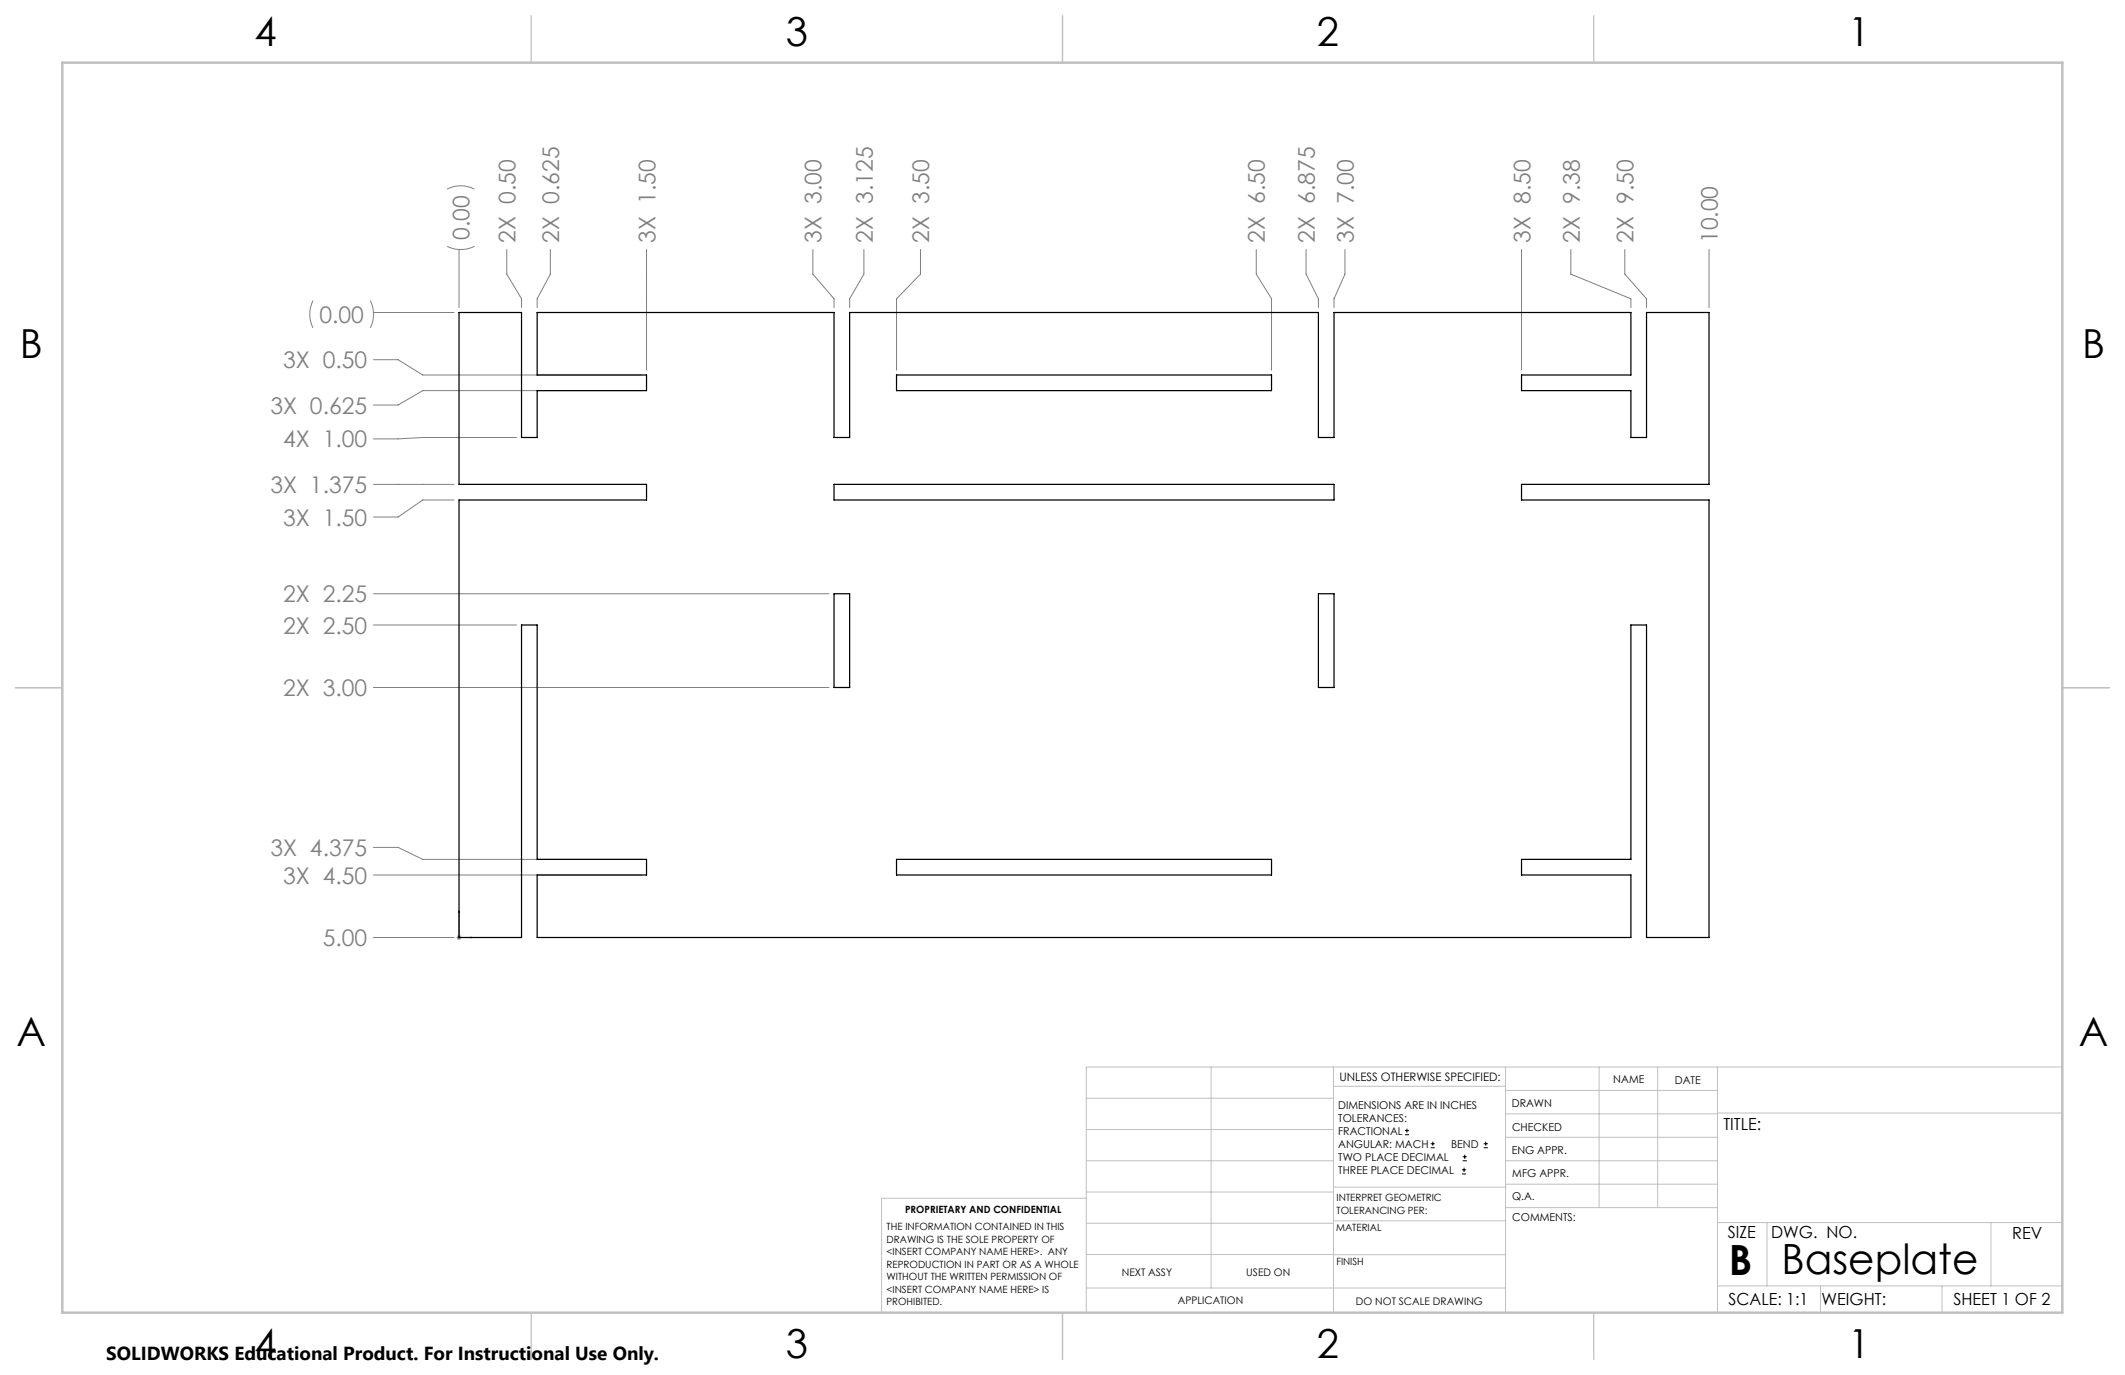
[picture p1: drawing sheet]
<svg xmlns="http://www.w3.org/2000/svg" width="432mm" height="279mm" viewBox="0 0 432 279" stroke-linecap="round" stroke-linejoin="round" font-family="sans-serif">
<g fill="none" stroke="#000" stroke-width=".2">
<path d="M285.5 230.6h.8M285.5 229.7h.8M285.9 229.3v.9M290.7 233.2h.8M290.7 232.4h.8M291.1 232v.8M297.1 238.5h.8M297.1 237.7h.8M297.2 235.9h.9M297.2 235.1h.9M297.5 237.3v.8M297.6 234.6v.9"/>
<path d="M301.5 233.2h.8M301.5 232.4h.8M301.9 232v.8"/>
</g>
<g fill="none" stroke="#808080" stroke-width=".2">
<path d="M90.8 38.4a6.1 6.1 0 0 1 5.6 0M90.8 50.1a6.4 6.4 0 0 0 5.6 0M93.3 50.7v11.8M103 50.7v5l3 5v1.8M111.8 50.7v5l-2.7 5v1.8M131.4 50.7v24.5M165.2 50.7v5l4.3 5v1.8M175.5 50.7v5l-2.9 5v1.8M187 50.7v5l-4.8 5v14.5M255.3 50.7v5l3.1 5v14.5M265.4 50.7v5l2.5 5v1.8M273.3 50.7v5l-2.2 5v1.8"/>
<path d="M309.2 50.7v24.5M319.2 50.7v5l12.2 5v1.8M330.2 50.7v5l4.4 5v1.8M347.3 50.7v11.8M63.6 61.1a6.1 6.1 0 0 0 0 5.5M75.2 61.1a6.4 6.4 0 0 1 0 5.5M75.9 63.5h16.4M75.9 73.1h5l5 3.1h44.5M130.4 79.4h-44.5l-5 2.9h-5M75.9 98.4h16.4M105 88.9h-19.1l-5 .3h-5M92.3 101.6h-6.4l-5 3.5h-5"/>
<path d="M75.9 127h29.1M75.9 120.6h92.6M75.9 139.7h92.6M75.9 172.2h5l5 2.4h44.5M75.9 177.8h54.5M75.9 190.5h16.4M92.8 190.5h1M92.9 190.1l.7 .8M93.3 190v1M93.6 190.1l-.7 .8"/>
</g>
<path d="M93.3 185.1v5.4h2.7M93.3 185.1v.2h-.1zM95.7 190.4l.3 .1-.3 .1z" fill="none" stroke="#00f" stroke-width=".2"/>
<g fill="none" stroke="#c0c0c0" stroke-width=".2">
<path d="M246.1 216.8v44.9M271 216.8v49.9M305.9 216.8v49.9M324.9 216.8v28.6M336.8 216.8v28.6M349 216.8v49.9M419.1 216.8h-198.4v49.9M220.7 235.9h50.3M220.7 229.5h50.3M220.7 223.2h50.3M271 220.7h34.9M305.9 231.1h43.1"/>
<path d="M305.9 226.3h43.1M305.9 221.6h43.1M305.9 235.9h43.1M349 226.2h70.1M220.7 248.6h50.3M220.7 242.2h50.3M220.7 254.9h50.3M220.7 243.5h-41.6v23.2M271 255h34.9M271 248.1h35M271 241.2h35M305.9 240.6h43.1"/>
<path d="M306 245.4h43M349 248.4h70.1M359.1 248.4v12.9M404.6 248.4v12.9M220.7 261.7h85.2M349 261.3h70.1M369.9 261.3v5.4M394.6 261.3v5.4"/>
</g>
<path d="M108 3.2v9.5M215.9 3.2v9.5M323.8 3.2v9.5M3.1 139.7h9.6M419.1 139.7h9.5M108 266.7v9.6M215.9 266.7v9.6M323.8 266.7v9.6" fill="none" stroke="#c0c0c0" stroke-width=".25"/>
<path d="M12.7 12.7h406.4v254h-406.4z" fill="none" stroke="#c0c0c0" stroke-width=".5"/>
<path d="M95.7 190.4l.3 .1-.3 .1zM93.3 185.1v.2h-.1z" fill="#00f"/>
<path d="M93.3 63.5h12.7v25.4h3.1v-9.5h22.3v-3.2h-22.3v-12.7h60.4v25.4h3.1v-25.4h95.3v25.4h3.2v-25.4h60.3v12.7h-22.2v3.2h22.2v9.5h3.2v-25.4h12.7v34.9h-38.1v3.2h38.1v88.9h-12.7v-63.5h-3.2v47.6h-22.2v3.2h22.2v12.7h-222.3v-12.7h22.3v-3.2h-22.3v-47.6h-3.1v63.5h-12.7v-88.9h38.1v-3.2h-38.1zM182.2 76.2h76.2v3.2h-76.2zM169.5 98.4h101.6v3.2h-101.6zM169.5 120.6h3.1v19.1h-3.1zM267.9 120.6h3.2v19.1h-3.2zM182.2 174.6h76.2v3.2h-76.2z" fill="none" stroke="#000" stroke-width=".25"/>
<g font-size="8.5">
<text x="351.3" y="259">B</text>
<text x="362" y="258.9">Baseplate</text>
</g>
<g font-size="8.1">
<text x="51.7" y="9.3">4</text>
<text x="159.7" y="9.3">3</text>
<text x="267.6" y="9.3">2</text>
<text x="375.6" y="9.3">1</text>
<text x="4" y="72.8">B</text>
<text x="423.1" y="72.8">B</text>
<text x="3.3" y="212.5">A</text>
<text x="422.4" y="212.5">A</text>
<text x="51.7" y="276">4</text>
<text x="159.7" y="276">3</text>
<text x="267.6" y="276">2</text>
<text x="375.6" y="276">1</text>
</g>
<g font-size="4.7" fill="#808080">
<text x="95.4" y="48.7" transform="rotate(-90 95.4 48.7)">0.00</text>
<text x="104.8" y="49.4" transform="rotate(-90 104.8 49.4)">2X 0.50</text>
<text x="113.6" y="49.4" transform="rotate(-90 113.6 49.4)">2X 0.625</text>
<text x="133.2" y="49.4" transform="rotate(-90 133.2 49.4)">3X 1.50</text>
<text x="167" y="49.4" transform="rotate(-90 167 49.4)">3X 3.00</text>
<text x="177.3" y="49.4" transform="rotate(-90 177.3 49.4)">2X 3.125</text>
<text x="188.8" y="49.4" transform="rotate(-90 188.8 49.4)">2X 3.50</text>
<text x="257" y="49.4" transform="rotate(-90 257 49.4)">2X 6.50</text>
<text x="267.2" y="49.4" transform="rotate(-90 267.2 49.4)">2X 6.875</text>
<text x="275.1" y="49.4" transform="rotate(-90 275.1 49.4)">3X 7.00</text>
<text x="311" y="49.4" transform="rotate(-90 311 49.4)">3X 8.50</text>
<text x="321" y="49.4" transform="rotate(-90 321 49.4)">2X 9.38</text>
<text x="331.9" y="49.4" transform="rotate(-90 331.9 49.4)">2X 9.50</text>
<text x="349.1" y="49.4" transform="rotate(-90 349.1 49.4)">10.00</text>
<text x="64.9" y="65.6">0.00</text>
<text x="57.6" y="74.8">3X 0.50</text>
<text x="55" y="84.1">3X 0.625</text>
<text x="57.6" y="90.9">4X 1.00</text>
<text x="55" y="100.2">3X 1.375</text>
<text x="57.6" y="106.8">3X 1.50</text>
<text x="57.6" y="122.4">2X 2.25</text>
<text x="57.6" y="128.8">2X 2.50</text>
<text x="57.6" y="141.5">2X 3.00</text>
<text x="55" y="173.9">3X 4.375</text>
<text x="57.6" y="179.6">3X 4.50</text>
<text x="65.6" y="192.3">5.00</text>
</g>
<text font-size="3.8" x="21.6" y="276.3">SOLIDWORKS Educational Product. For Instructional Use Only.</text>
<g font-size="3.4">
<text x="350.2" y="229.5">TITLE:</text>
<text x="351.1" y="251.6">SIZE</text>
<text x="359.9" y="251.6">DWG. NO.</text>
<text x="408.9" y="251.7">REV</text>
<text x="351.2" y="265.2">SCALE: 1:1</text>
<text x="370.1" y="265.3">WEIGHT:</text>
<text x="396.9" y="265.2">SHEET 1 OF 2</text>
</g>
<text font-size="2.4" x="272.2" y="219.7">UNLESS OTHERWISE SPECIFIED:</text>
<g font-size="2.2">
<text x="327.8" y="220.1">NAME</text>
<text x="340.3" y="220.2">DATE</text>
<text x="271.9" y="225.3">DIMENSIONS ARE IN INCHES</text>
<text x="271.9" y="227.9">TOLERANCES:</text>
<text x="307.2" y="224.9">DRAWN</text>
<text x="271.9" y="230.6">FRACTIONAL</text>
<text x="271.9" y="233.2">ANGULAR: MACH</text>
<text x="294.9" y="233.2">BEND</text>
<text x="307.3" y="229.8">CHECKED</text>
<text x="271.9" y="235.9">TWO PLACE DECIMAL</text>
<text x="271.9" y="238.5">THREE PLACE DECIMAL</text>
<text x="307.2" y="234.5">ENG APPR.</text>
<text x="307.3" y="239.2">MFG APPR.</text>
<text x="307.3" y="243.9">Q.A.</text>
<text x="307.3" y="248.1">COMMENTS:</text>
</g>
<g font-size="2.1">
<text x="227.9" y="259.2">NEXT ASSY</text>
<text x="253.3" y="259.2">USED ON</text>
<text x="239.3" y="265">APPLICATION</text>
<text x="275.5" y="265.1">DO NOT SCALE DRAWING</text>
</g>
<g font-size="2">
<text x="271.6" y="244.1">INTERPRET GEOMETRIC</text>
<text x="180.2" y="250">THE INFORMATION CONTAINED IN THIS</text>
<text x="183.9" y="246.4">PROPRIETARY AND CONFIDENTIAL</text>
<text x="271.5" y="250.2">MATERIAL</text>
<text x="271.6" y="246.6">TOLERANCING PER:</text>
<text x="180.2" y="252.5">DRAWING IS THE SOLE PROPERTY OF</text>
<text x="180.2" y="255.1">&lt;INSERT COMPANY NAME HERE&gt;. ANY</text>
<text x="180.2" y="257.6">REPRODUCTION IN PART OR AS A WHOLE</text>
<text x="271.5" y="257">FINISH</text>
<text x="180.2" y="260.1">WITHOUT THE WRITTEN PERMISSION OF</text>
<text x="180.2" y="262.6">&lt;INSERT COMPANY NAME HERE&gt; IS</text>
<text x="180.2" y="265.2">PROHIBITED.</text>
</g>
</svg>
